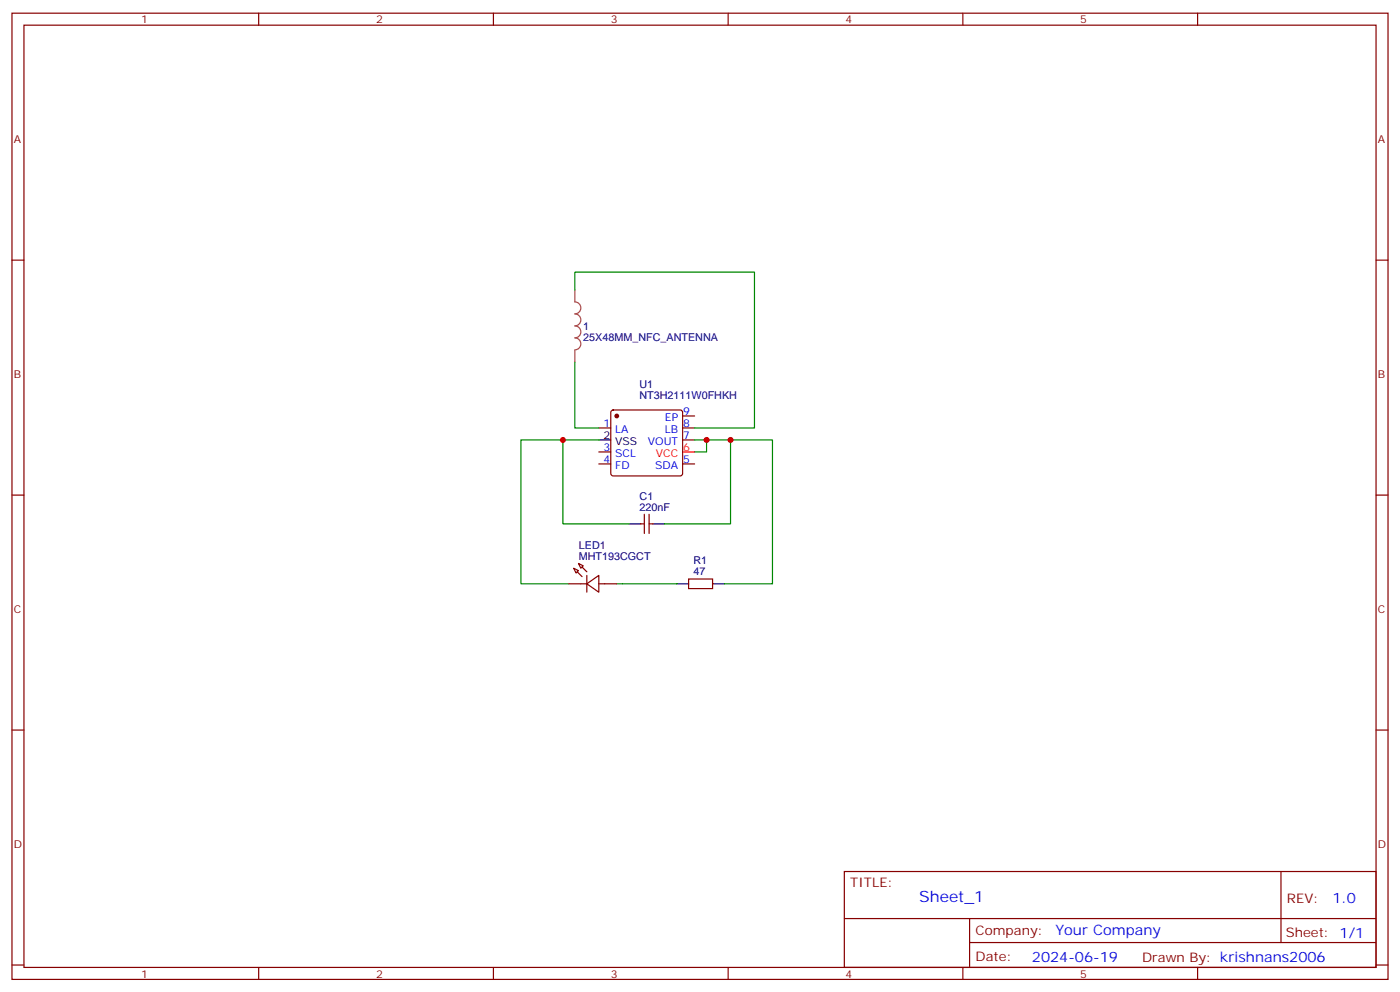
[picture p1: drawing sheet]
<svg xmlns="http://www.w3.org/2000/svg" width="412mm" height="292mm" viewBox="0 0 412 292" stroke-linecap="round" stroke-linejoin="round" font-family="sans-serif">
<g fill="none" stroke="#870000" stroke-width=".35">
<path d="M3.5 3.9h405.4v284.3h-405.4zM7.1 7.4h398.2v277.3h-398.2zM76.2 3.9v3.5M145.3 3.9v3.5M214.5 3.9v3.5M283.6 3.9v3.5M352.8 3.9v3.5M3.5 76.6h3.6M405.3 76.6h3.6M176.4 125.9h3.5M176.4 136.5h3.5M176.4 133h3.5"/>
<path d="M180.2 120.9l.4-.3h19.8l.5 .3 .2 .5v17.9l-.3 .5-.4 .3h-19.8l-.5-.3-.2-.5v-17.9zM201.1 122.4h3.5M201.1 125.9h3.5M201.1 129.5h3.5M201.1 136.5h3.5M3.5 145.7h3.6M188.7 154.2h1.1M189.8 151.3v5.7M191.2 151.3v5.7M191.2 154.2h1.1M405.3 145.7h3.6M167.6 171.8h5.3"/>
<path d="M169 167.2l1.4 .7-.7 .7zM170.4 165.8l1.4 .7-.7 .7zM172.9 171.8l3.5-2.5v5zM172.9 169.3v5M176.4 171.8h5.3M202.8 170.4h7.1v2.8h-7.1zM3.5 214.8h3.6M405.3 214.8h3.6M248.7 256.5h156.6v28.2h-156.6zM377.3 256.5v20.9M248.7 270.3h156.5M285.6 277.4h119.6"/>
<path d="M285.6 270.3v14.1M3.5 284h3.6M76.2 284.7v3.5M145.3 284.7v3.5M214.5 284.7v3.5M283.6 284.7v3.5M352.8 284.7v3.5M405.3 284h3.6"/>
</g>
<path d="M201.1 133h3.5" fill="none" stroke="#f00" stroke-width=".35"/>
<path d="M176.4 129.5h3.5M185.2 154.2h3.5M192.3 154.2h3.5M199.3 171.8h3.5M209.9 171.8h3.5" fill="none" stroke="#000" stroke-width=".35"/>
<g fill="#870000" stroke="#870000" stroke-width=".35">
<path d="M170 168.3l1.4 1.4z"/>
<path d="M171.4 166.9l1.5 1.4z"/>
<circle cx="181.7" cy="122.4" r=".53"/>
</g>
<path d="M169.3 85.4v3.4a1.76 1.76 0 0 1 1.8 1.8 1.76 1.76 0 0 1-1.8 1.8 1.76 1.76 0 0 1 1.8 1.7 1.76 1.76 0 0 1-1.8 1.8 1.76 1.76 0 0 1 1.8 1.8 1.76 1.76 0 0 1-1.8 1.7 1.76 1.76 0 0 1 1.8 1.8 1.76 1.76 0 0 1-1.8 1.8M169.3 103.1v3.4" fill="none" stroke="#a64a4a" stroke-width=".35"/>
<path d="M169.3 85.4v-5.3h52.9v45.8h-17.6M169.3 106.5v19.4h7.1M165.8 129.5h-12.3v42.3h14.1M176.4 129.5h-10.6v24.7h19.4M204.6 129.5h10.6v24.7h-19.4M208.1 129.5v3.5h-3.5M215.2 129.5h12.3v42.3h-14.1M181.7 171.8h17.6" fill="none" stroke="#008700" stroke-width=".35"/>
<g fill="#c00">
<circle cx="208.1" cy="129.5" r=".88"/>
<circle cx="215.2" cy="129.5" r=".88"/>
<circle cx="165.8" cy="129.5" r=".88"/>
</g>
<text font-size="4.6" fill="#00f" x="270.8" y="265.5">Sheet_1</text>
<g font-size="4.2" fill="#00f">
<text x="392.5" y="265.7">1.0</text>
<text x="310.9" y="275.3">Your Company</text>
<text x="304" y="283.1">2024-06-19</text>
</g>
<g font-size="3.9" fill="#800">
<text x="250.5" y="261.1">TITLE:</text>
<text x="379.1" y="265.7">REV:</text>
<text x="287.4" y="275.3">Company:</text>
<text x="378.7" y="275.9">Sheet: 1/1</text>
<text x="287.4" y="282.9">Date:</text>
<text x="336.4" y="283">Drawn By: krishnans2006</text>
</g>
<g font-size="3.2" fill="#800">
<text x="41.6" y="6.9">1</text>
<text x="110.8" y="6.9">2</text>
<text x="179.9" y="6.9">3</text>
<text x="249.1" y="6.9">4</text>
<text x="318.2" y="6.9">5</text>
<text x="4.1" y="42">A</text>
<text x="405.9" y="42">A</text>
<text x="4.1" y="111.1">B</text>
<text x="405.9" y="111.1">B</text>
<text x="4.1" y="180.3">C</text>
<text x="405.9" y="180.3">C</text>
<text x="4.1" y="249.4">D</text>
<text x="405.9" y="249.4">D</text>
<text x="41.6" y="287.7">1</text>
<text x="110.8" y="287.7">2</text>
<text x="179.9" y="287.7">3</text>
<text x="249.1" y="287.7">4</text>
<text x="318.2" y="287.7">5</text>
</g>
<g font-size="3.2" fill="#000080">
<text x="171.8" y="100.3">25X48MM_NFC_ANTENNA</text>
<text x="171.8" y="97.1">1</text>
<text x="188.3" y="117.5">NT3H2111W0FHKH</text>
<text x="188.3" y="114.3">U1</text>
<text x="188.4" y="147.1">C1</text>
<text x="188.4" y="150.3">220nF</text>
<text x="170.5" y="161.6">LED1</text>
<text x="170.5" y="164.7">MHT193CGCT</text>
<text x="204.3" y="166.1">R1</text>
<text x="204.3" y="169.3">47</text>
</g>
<g font-size="3.2" fill="#00f">
<text x="177.7" y="125.6">1</text>
<text x="195.9" y="123.8">EP</text>
<text x="201.3" y="122.1">9</text>
<text x="201.3" y="125.6">8</text>
<text x="181.2" y="127.4">LA</text>
<text x="190.8" y="130.9">VOUT</text>
<text x="195.8" y="127.4">LB</text>
<text x="201.3" y="129.1">7</text>
<text x="177.7" y="136.2">4</text>
<text x="177.7" y="132.6">3</text>
<text x="181.2" y="137.9">FD</text>
<text x="181.2" y="134.4">SCL</text>
<text x="193" y="137.9">SDA</text>
<text x="201.3" y="136.2">5</text>
</g>
<g font-size="3.2">
<text x="177.7" y="129.1">2</text>
<text x="181.2" y="130.9">VSS</text>
</g>
<g font-size="3.2" fill="#f00">
<text x="193.2" y="134.4">VCC</text>
<text x="201.3" y="132.6">6</text>
</g>
</svg>
